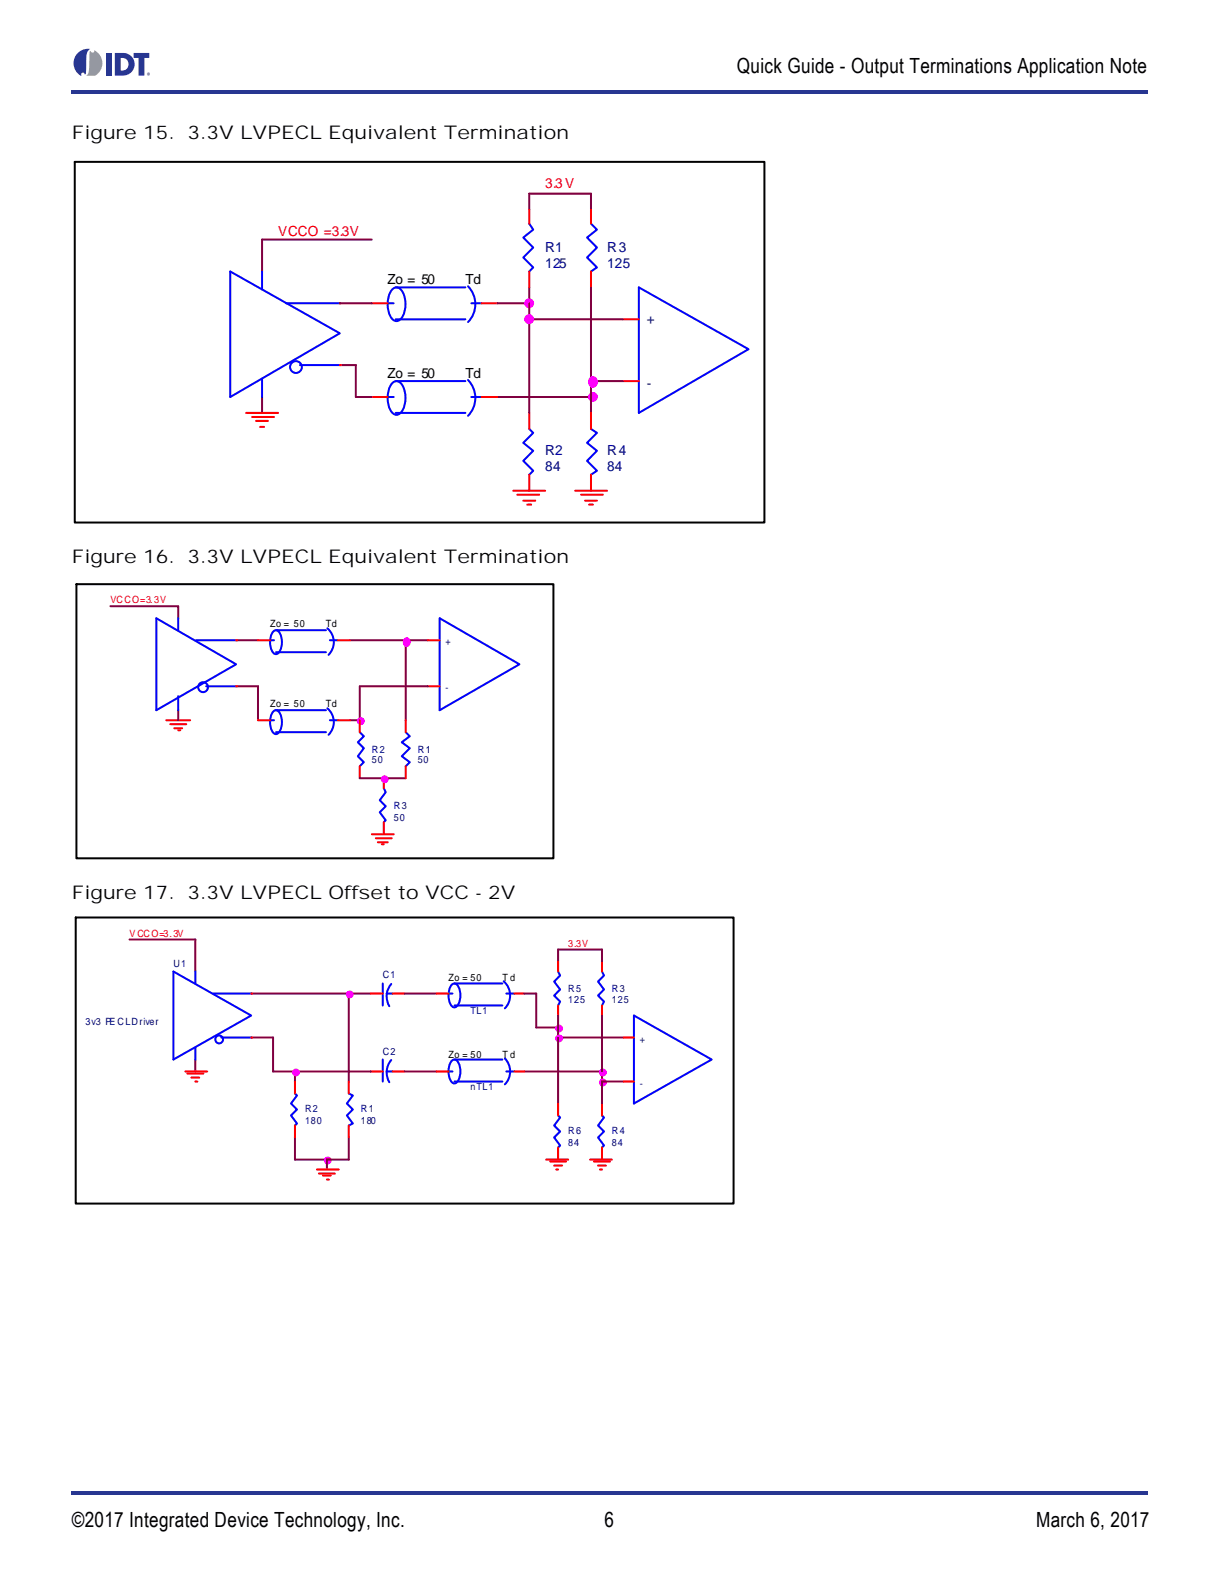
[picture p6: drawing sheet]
<svg xmlns="http://www.w3.org/2000/svg" width="216mm" height="279mm" viewBox="0 0 216 279" stroke-linecap="round" stroke-linejoin="round" font-family="sans-serif">
<g fill="#273691">
<path d="M12.7 264h190.5v.7h-190.5z"/>
<path d="M12.7 15.9h190.5v.7h-190.5z"/>
</g>
<path d="M12.9 8.5h13.7v4.9h-13.7z" fill="#fff"/>
<g fill="#223392">
<path d="M18.8 9.4h1v4h-1z"/>
<path d="M23.7 9.4h2.7v.9h-.8v3.1h-1.1v-3.1h-.8z"/>
<path d="M14 9.2a2.54 2.54 0 0 1 2-.5 2.1 2.1 0 0 0-.7 2.2v.4a2.66 2.66 0 0 1-.3 1.9 .33 .33 0 0 0-.4-.3 .33 .33 0 0 0-.2 .5 2.47 2.47 0 0 1-.4-4.2z"/>
<path d="M21.4 10.3a1.15 1.15 0 0 1 1.3 1.1 1.15 1.15 0 0 1-1.3 1.1zM20.3 9.4v4a2.95 2.95 0 0 0 3.2-1 2 2 0 0 0-1.7-3z"/>
</g>
<path d="M15.9 9h.1a.33 .33 0 0 0 .4 .3 .33 .33 0 0 0 .3-.4 2.56 2.56 0 0 1 .1 4.5h-1.6l.3-.3 .2-.5z" fill="#949ca2"/>
<path d="M26 13.1a.27 .27 0 0 1 .5 0 .27 .27 0 0 1-.5 0zM26.1 13.1a.21 .21 0 0 0 .4 0 .21 .21 0 0 0-.4 0zM26.2 13h.2v.2l-.2-.1v.1zM26.2 13l.1 .1z" fill="#223392"/>
<path d="M12.7 27.2h124v66.7h-124z" fill="#fff"/>
<path d="M93.7 37.1v-2.8h10.9v2.8M65.8 42.4h-19.4v5.7M93.7 50.9v2.8h-5.7M93.7 56.5h16.5M46.4 70.3v2.8M60.1 64.6h2.9M88 70.3h16.6M104.6 67.5h5.6" fill="none" stroke="#800040" stroke-width=".35"/>
<g fill="none" stroke="#f00" stroke-width=".35">
<path d="M93.7 37.1v2.5M65.8 53.7h2.8M85.2 53.7h2.8M93.7 48.1v2.8M110.2 56.5h2.9M65.8 70.3h2.8M85.2 70.3h2.8M110.2 67.5h2.9M90.8 86.9h5.7M91.5 87.6h3.9M92.6 88.6h2.1M93.3 89.3h.7"/>
<path d="M101.8 86.9h5.6M102.8 87.6h3.9M103.5 88.6h2.1M104.2 89.3h.7"/>
</g>
<g fill="none" stroke="#00f" stroke-width=".35">
<path d="M93.7 39.6l.7 1.1-1.8 1.4 1.8 1.7-1.8 1.8 1.8 1.7-.7 .8M40.7 48.1l19.4 10.9-19.4 11.3zM46.4 48.1v3.1M50.6 53.7h9.5M68.6 53.7h1.1M69.5 51.2a1.02 1.02 0 0 1 1.7 .3 4.6 4.6 0 0 1-.3 5 1.01 1.01 0 0 1-1.7-.3 4.7 4.7 0 0 1 .3-5zM70 50.9h12.4M70 56.5h12.4M82.8 50.7a4.5 4.5 0 0 1 0 6.3M83.4 53.7h1.8M113.1 50.9l19.4 10.9-19.4 11.3zM46.4 67.1v3.2"/>
<path d="M53.1 64.6h7M68.6 70.3h1.1M69.5 67.8a1.02 1.02 0 0 1 1.7 .3 4.6 4.6 0 0 1-.3 5 1.01 1.01 0 0 1-1.7-.3 4.7 4.7 0 0 1 .3-5zM70 67.5h12.4M70 73.1h12.4M82.8 67.3a4.5 4.5 0 0 1 0 6.3M83.4 70.3h1.8"/>
<circle cx="52.4" cy="65" r="1.05"/>
</g>
<g fill="#f0f" stroke="#f0f" stroke-width=".35">
<circle cx="104.9" cy="70.3" r=".69"/>
<circle cx="93.6" cy="53.7" r=".7"/>
</g>
<g fill="#f00">
<circle cx="60.1" cy="53.7" r=".18"/>
<circle cx="60.1" cy="64.6" r=".18"/>
</g>
<path d="M13.2 28.7h122.1v63.8h-122.1z" fill="none" stroke="#000" stroke-width=".35"/>
<path d="M104.6 39.6l1 1.1-1.7 1.4 1.7 1.7-1.7 1.8 1.7 1.7-1 .8M93.7 75.9l.7 .7-1.8 1.8 1.8 1.4-1.8 1.8 1.8 1.8-.7 .7M104.6 75.9l1 .7-1.7 1.8 1.7 1.4-1.7 1.8 1.7 1.8-1 .7" fill="none" stroke="#00f" stroke-width=".35"/>
<path d="M104.6 37.1v2.5M104.6 48.1v2.8M43.6 73.1h5.6M44.6 73.8h3.9M45.3 74.5h2.1M46 75.6h.7M93.7 73.1v2.8M104.6 73.1v2.8M93.7 84.1v2.8M104.6 84.1v2.8" fill="none" stroke="#f00" stroke-width=".35"/>
<path d="M60.1 53.7h5.7M93.7 53.7v19.4M104.6 50.9v22.2M63 64.6v5.7h2.8" fill="none" stroke="#800040" stroke-width=".35"/>
<g fill="#f0f" stroke="#f0f" stroke-width=".35">
<path d="M104.4 67a.69 .69 0 0 1 .9-.1 .69 .69 0 0 1 .3 .7 .71 .71 0 0 1-.7 .9 .71 .71 0 0 1-.7-.9z"/>
<circle cx="93.6" cy="56.5" r=".7"/>
</g>
<path d="M12.7 102.4h86.3v50.3h-86.3z" fill="#fff"/>
<path d="M19.5 107.3h12v2.2M41.8 113.4h3.9M61.9 113.4h13.8M71.8 113.4v14.1M31.5 125.7v1.8M41.8 121.5h3.9M63.7 121.5v6h-1.8M67.9 137.8h3.9" fill="none" stroke="#800040" stroke-width=".35"/>
<g fill="none" stroke="#00f" stroke-width=".35">
<path d="M27.7 109.5l14.1 8.1-14.1 8.1zM31.5 109.5v2.1M34.7 113.4h7.1M47.8 113.4h.7M48.3 111.9a.7 .7 0 0 1 .8-.3 .7 .7 0 0 1 .5 .6 3.2 3.2 0 0 1-.5 3.5 .75 .75 0 0 1-1-.5 3.6 3.6 0 0 1 .2-3.3zM48.9 115.5h8.8M48.9 111.6h8.8M57.9 111.2a3.2 3.2 0 0 1 .2 4.7M58.4 113.4h1.4M77.8 109.5l14.1 8.1-14.1 8.1zM31.5 123.3v2.4M36.5 121.5h5.3"/>
<path d="M63.7 129.6l.7 .8-1.1 1 1.1 1.1-1.1 1.4 1.1 1.1-.7 .7M67.9 139.6l.4 .7-1.1 1.4 1.1 1.1-1.1 1 1.1 1.4-.4 .4"/>
<circle cx="35.9" cy="121.7" r=".87"/>
</g>
<g fill="none" stroke="#f00" stroke-width=".35">
<path d="M45.7 113.4h2.1M59.8 113.4h2.1M75.7 113.4h2.1M29.4 127.5h4.3M30.1 128.2h2.9M30.8 128.9h1.4M31.5 129.3h.4M63.7 127.5v2.1M63.7 135.7v2.1M67.9 137.8v1.8M75.7 121.5h2.1M65.8 147.7h3.9"/>
<path d="M66.5 148.4h2.8M66.9 149.1h1.7M67.6 149.5h.3M67.9 145.6v2.1"/>
</g>
<g fill="#f0f" stroke="#f0f" stroke-width=".35">
<path d="M71.6 113.2a.52 .52 0 0 1 .7-.1 .52 .52 0 0 1 .2 .6 .54 .54 0 0 1-.5 .7 .54 .54 0 0 1-.5-.7z"/>
<circle cx="63.8" cy="127.7" r=".52"/>
</g>
<path d="M13.5 103.4h84.4v48.6h-84.4z" fill="none" stroke="#000" stroke-width=".35"/>
<g fill="#f00">
<circle cx="41.8" cy="113.4" r=".18"/>
<circle cx="41.8" cy="121.5" r=".18"/>
</g>
<path d="M45.7 121.5v6M63.7 121.5h12M63.7 137.8h4.2" fill="none" stroke="#800040" stroke-width=".35"/>
<path d="M47.8 127.5h.7M48.3 126a.7 .7 0 0 1 .8-.2 .7 .7 0 0 1 .5 .6 3.2 3.2 0 0 1-.5 3.5 .75 .75 0 0 1-1-.5 3.6 3.6 0 0 1 .2-3.4zM48.9 129.6h8.8M48.9 125.7h8.8M57.9 125.4a3.2 3.2 0 0 1 .2 4.7M58.4 127.5h1.4M71.8 129.6l.7 .8-1.4 1 1.4 1.1-1.4 1.4 1.4 1.1-.7 .7" fill="none" stroke="#00f" stroke-width=".35"/>
<path d="M45.7 127.5h2.1M59.8 127.5h2.1M71.8 127.5v2.1M71.8 135.7v2.1" fill="none" stroke="#f00" stroke-width=".35"/>
<circle cx="68.1" cy="138" r=".52" fill="#f0f" stroke="#f0f" stroke-width=".35"/>
<path d="M12.7 161.4h118.2v52.4h-118.2z" fill="#fff"/>
<g fill="none" stroke="#f00" stroke-width=".35">
<path d="M65.6 175.9h2.1M69.5 175.9h2.1M98.8 170.2v1.8M98.8 178v1.8M106.5 170.2v1.8M106.5 178v1.8M52.2 191.5v2.1M52.2 199.3v2.1M65.6 189.7h2.1M69.5 189.7h2.1M106.5 195.4v2.1M96.6 205.3h3.9"/>
<path d="M97.4 205.7h2.8M98.1 206.4h1.4M98.4 207.1h.4M104.4 205.3h3.9M105.1 205.7h2.9M105.8 206.4h1.4M106.2 207.1h.3M106.5 203.2v2.1"/>
</g>
<g fill="none" stroke="#800040" stroke-width=".35">
<path d="M22.9 166.3h11.7v5.7M61.7 175.9v15.6M65.6 175.9h-21.1M71.6 175.9h5.7M94.9 175.9v6h3.9v13.5M106.5 168.1h-7.7v2.1M34.6 187.6v2.1M44.5 183.7h3.8v6M65.6 189.7h-13.4v1.8M71.6 189.7h5.7M98.8 183.7h11.6M52.2 201.4v3.9h5.6v1.8"/>
<path d="M61.7 201.4v3.9"/>
</g>
<g fill="none" stroke="#00f" stroke-width=".35">
<path d="M30.7 172l13.8 7.8-13.8 7.8zM34.6 172v2.1M37.7 175.9h6.7M67.7 174.1v3.9M68.4 175.9h1.1M69.2 174.2a3.4 3.4 0 0 0-.3 4M98.8 172l.3 .7-1 1.1 1 1.4-1 1.1 1 1-.3 .7M106.5 172l.4 .7-1.1 1.1 1.1 1.4-1.1 1.1 1.1 1-.4 .7M34.6 185.5v2.1M39.2 183.7h5.2M52.2 193.6l.4 .4-1.1 1.4 1.1 1-1.1 1.1 1.1 1.4-.4 .4M67.7 187.6v3.9"/>
<path d="M68.4 189.7h1.1M69.2 187.7a3.4 3.4 0 0 0-.3 3.9M106.5 197.5l.4 .4-1.1 1.4 1.1 1-1.1 1.1 1.1 1.4-.4 .4"/>
<circle cx="38.8" cy="184" r=".69"/>
</g>
<g fill="#f0f" stroke="#f0f" stroke-width=".35">
<circle cx="58" cy="205.5" r=".52"/>
<circle cx="98.9" cy="182.1" r=".52"/>
<circle cx="98.9" cy="183.9" r=".52"/>
<circle cx="61.9" cy="176.1" r=".52"/>
</g>
<g fill="#f00">
<circle cx="44.5" cy="175.9" r=".18"/>
<circle cx="44.5" cy="183.7" r=".18"/>
</g>
<path d="M92.8 175.9h2.1M98.8 179.8v2.1M106.5 168.1v2.1M106.5 179.8v15.6M48.3 189.7h3.9M92.8 189.7h13.7M106.5 191.5h3.9M57.8 205.3h3.9" fill="none" stroke="#800040" stroke-width=".35"/>
<g fill="#f0f" stroke="#f0f" stroke-width=".35">
<circle cx="52.4" cy="189.9" r=".52"/>
<circle cx="106.7" cy="191.7" r=".53"/>
<circle cx="106.7" cy="189.9" r=".52"/>
</g>
<g fill="none" stroke="#00f" stroke-width=".35">
<path d="M79.4 175.9h.7M79.9 174.4a.7 .7 0 0 1 .7-.2 .7 .7 0 0 1 .6 .6 3.2 3.2 0 0 1-.5 3.5 .75 .75 0 0 1-1-.6 3.6 3.6 0 0 1 .2-3.3zM80.4 174.1h8.5M80.4 178h8.5M89.1 173.8a3.3 3.3 0 0 1 .2 4.7M89.6 175.9h1.4M112.2 179.8l13.7 7.8-13.7 7.8zM61.7 193.6l.7 .4-1 1.4 1 1-1 1.1 1 1.4-.7 .4M79.4 189.7h.7M79.9 187.9a.7 .7 0 0 1 .7-.3 .7 .7 0 0 1 .6 .6 3.2 3.2 0 0 1-.5 3.6 .75 .75 0 0 1-1-.6 3.6 3.6 0 0 1 .2-3.3zM80.4 187.6h8.5M80.4 191.5h8.5"/>
<path d="M89.3 187.4a3.3 3.3 0 0 1 0 4.6M89.6 189.7h1.4M98.8 197.5l.3 .4-1 1.4 1 1-1 1.1 1 1.4-.3 .4"/>
</g>
<g fill="none" stroke="#f00" stroke-width=".35">
<path d="M77.3 175.9h2.1M91 175.9h1.8M32.8 189.7h3.9M33.1 190.1h2.9M33.9 190.8h1.4M34.6 191.5h.3M61.7 191.5v2.1M61.7 199.3v2.1M77.3 189.7h2.1M91 189.7h1.8M98.8 195.4v2.1M110.4 183.7h1.8"/>
<path d="M110.4 191.5h1.8M56.1 207.1h3.9M56.4 207.8h2.9M57.2 208.1h1.3M57.8 208.9h.4M98.8 203.2v2.1"/>
</g>
<path d="M13.4 162.5h116.4v50.6h-116.4z" fill="none" stroke="#000" stroke-width=".35"/>
<g font-size="3.7">
<text x="130.4" y="12.9">Quick Guide - Output Terminations Application Note</text>
<text x="12.7" y="270.3">©2017 Integrated Device Technology, Inc.</text>
<text x="107" y="270.3">6</text>
<text x="183.4" y="270.3">March 6, 2017</text>
</g>
<g font-size="3.3">
<text x="12.7" y="24.6">Figure 15. 3.3V LVPECL Equivalent Termination</text>
<text x="12.7" y="99.7">Figure 16. 3.3V LVPECL Equivalent Termination</text>
<text x="12.7" y="159.2">Figure 17. 3.3V LVPECL Offset to VCC - 2V</text>
</g>
<g font-size="2.5" fill="#f00">
<text x="96.5" y="33.3">3.3 V</text>
<text x="49.2" y="41.8">VCCO =3.3V</text>
</g>
<g font-size="2.5" fill="#000080">
<text x="96.5" y="44.6">R1</text>
<text x="96.5" y="47.5">125</text>
<text x="107.4" y="44.6">R3</text>
<text x="107.4" y="47.5">125</text>
<text x="96.5" y="80.6">R2</text>
<text x="96.5" y="83.5">84</text>
<text x="107.4" y="80.6">R4</text>
<text x="107.4" y="83.5">84</text>
</g>
<g font-size="2.5">
<text x="68.6" y="50.3">Zo = 50</text>
<text x="82.4" y="50.3">Td</text>
<text x="68.6" y="66.9">Zo = 50</text>
<text x="82.4" y="66.9">Td</text>
</g>
<g font-size="2.5" fill="#004080">
<text x="114.5" y="57.3">+</text>
<text x="114.5" y="68.6">-</text>
</g>
<g font-size="1.8" fill="#f00">
<text x="19.5" y="106.8">VCCO=3.3V</text>
<text x="22.9" y="165.8">V CCO=3.3V</text>
<text x="100.5" y="167.6">3.3V</text>
</g>
<g font-size="1.8">
<text x="47.8" y="111.1">Zo = 50</text>
<text x="57.7" y="111.1">Td</text>
<text x="47.8" y="125.2">Zo = 50</text>
<text x="57.7" y="125.2">Td</text>
<text x="79.4" y="173.6">Zo = 50</text>
<text x="88.9" y="173.6">T d</text>
<text x="79.4" y="187.4">Zo = 50</text>
<text x="88.9" y="187.4">T d</text>
</g>
<g font-size="1.8" fill="#004080">
<text x="78.9" y="114.2">+</text>
<text x="78.9" y="122.4">-</text>
<text x="113.2" y="184.6">+</text>
<text x="113.2" y="192.4">-</text>
</g>
<g font-size="1.8" fill="#000080">
<text x="65.8" y="133.4">R2</text>
<text x="65.8" y="135.1">50</text>
<text x="73.9" y="133.4">R1</text>
<text x="73.9" y="135.1">50</text>
<text x="69.7" y="143.3">R3</text>
<text x="69.7" y="145.4">50</text>
<text x="30.7" y="171.1">U1</text>
<text x="67.7" y="173.2">C1</text>
<text x="83.2" y="179.6">TL1</text>
<text x="100.5" y="175.7">R5</text>
<text x="100.5" y="177.5">125</text>
<text x="108.3" y="175.7">R3</text>
<text x="108.3" y="177.5">125</text>
<text x="15.2" y="181.4">3v3 PE CL Driver</text>
<text x="67.7" y="186.7">C2</text>
<text x="54" y="197">R2</text>
<text x="63.8" y="197">R1</text>
<text x="83.2" y="193.1">nTL1</text>
<text x="54" y="199.1">180</text>
<text x="63.8" y="199.1">180</text>
<text x="100.5" y="200.9">R6</text>
<text x="100.5" y="203">84</text>
<text x="108.3" y="200.9">R4</text>
<text x="108.3" y="203">84</text>
</g>
</svg>
